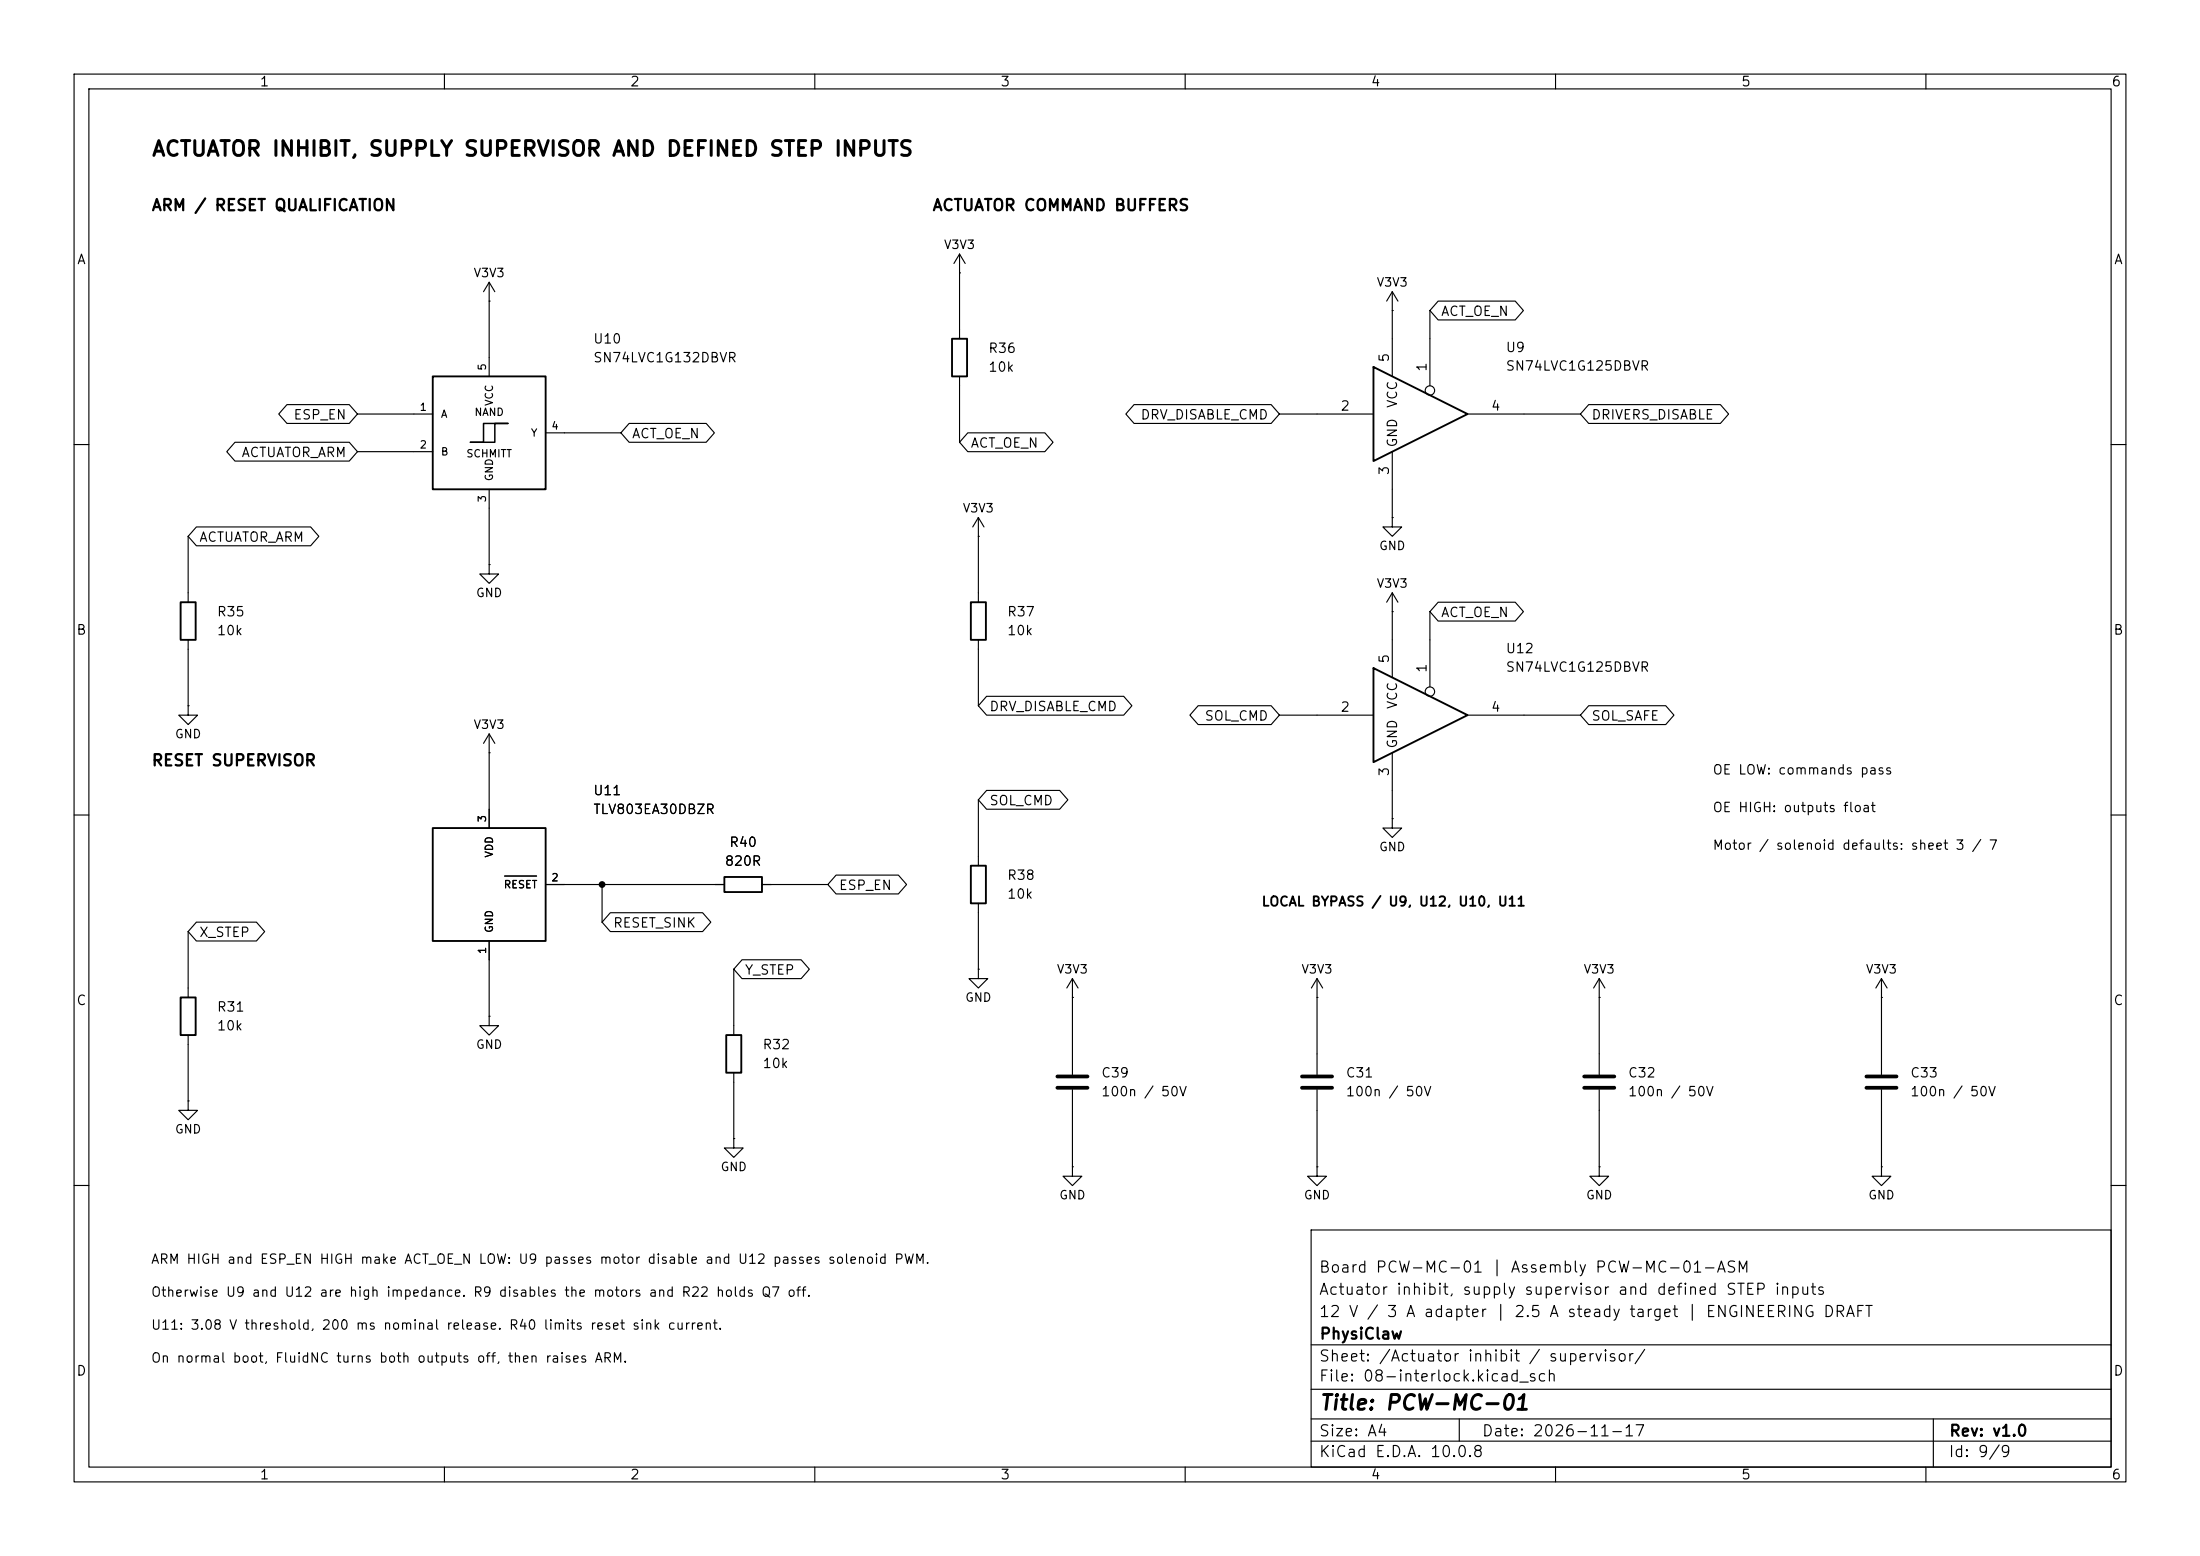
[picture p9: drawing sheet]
<svg xmlns="http://www.w3.org/2000/svg" width="297mm" height="210mm" viewBox="0 0 297 210" stroke-linecap="round" stroke-linejoin="round" font-family="sans-serif">
<g fill="none" stroke="#000" stroke-width=".15">
<path d="M10 10h277v190h-277zM12 12h273v186h-273zM60 10v2M110 10v2M160 10v2M210 10v2M260 10v2M66 38.1v12.7M66 38.1l-.7 1.3M66 38.1l.8 1.3M129.5 36.8h.1M129.5 34.3l-.7 1.3"/>
<path d="M129.5 34.3l.8 1.3M129.5 34.3v11.4M188 39.4v11.4M188 39.4l-.8 1.2M188 39.4l.7 1.2M31.7 59.7h15.4l1.2 1.3-1.2 1.2h-15.4l-1.1-1.2zM38.7 54.6h8.4l1.2 1.3-1.2 1.3h-8.4l-1.1-1.3zM48.3 55.9h10.1M66 40.6h.1M73.7 58.4h10.1M84.9 57.1h10.4l1.1 1.3-1.1 1.3h-10.4l-1.1-1.3zM129.5 50.8v8.9"/>
<path d="M130.7 58.4h10.4l1.1 1.3-1.1 1.3h-10.4l-1.2-1.3zM153.1 54.6h18.5l1.1 1.3-1.1 1.3h-18.5l-1.1-1.3zM172.7 55.9h12.7M188 41.9h.1M193 41.9v10.2M194.2 40.6h10.4l1.1 1.3-1.1 1.3h-10.4l-1.2-1.3zM198.1 55.9h15.3M214.5 54.6h17.8l1.1 1.3-1.1 1.3h-17.8l-1.1-1.3zM10 60h2M25.4 72.4v8.9M26.5 71.1h15.4l1.1 1.3-1.1 1.3h-15.4l-1.1-1.3zM48.3 61h10.1"/>
<path d="M66 76.2v1.3h1.3l-1.3 1.2-1.2-1.2h1.2M66 76.2h.1M66 66v10.2M132.1 72.4h.1M132.1 69.9l-.8 1.2M132.1 69.9l.7 1.2M132.1 69.9v11.4M188 69.9v1.2h1.2l-1.2 1.3-1.3-1.3h1.3M188 69.9h.1M188 61v8.9M285 60h2M25.4 95.3v1.2h1.3l-1.3 1.3-1.3-1.3h1.3"/>
<path d="M25.4 95.3h.1M25.4 86.4v8.9M66 99.1l-.7 1.2M66 99.1l.8 1.2M66 99.1v12.7M132.1 86.4v8.9M133.2 94h18.5l1.1 1.3-1.1 1.2h-18.5l-1.1-1.2zM161.7 95.2h9.9l1.1 1.3-1.1 1.3h-9.9l-1.1-1.3zM172.7 96.5h12.7M188 82.6h.1M188 80v11.4M188 80l-.8 1.3"/>
<path d="M188 80l.7 1.3M193 82.6v10.1M194.2 81.3h10.4l1.1 1.3-1.1 1.2h-10.4l-1.2-1.2zM198.1 96.5h15.3M214.5 95.2h10.4l1.1 1.3-1.1 1.3h-10.4l-1.1-1.3zM10 110h2M66 101.6h.1M68.1 118.2h4.3M73.7 119.4h24.1M81.3 119.4v5.1M102.9 119.4h8.9M112.9 118.1h8.4l1.1 1.3-1.1 1.3h-8.4l-1.1-1.3z"/>
<path d="M132.1 108v8.8M133.2 106.7h9.9l1.1 1.3-1.1 1.2h-9.9l-1.1-1.2zM188 110.5v1.3h1.2l-1.2 1.2-1.3-1.2h1.3M188 110.5h.1M188 101.6v8.9M285 110h2M25.4 125.7v8.9M25.4 139.7v8.9M26.5 124.5h8.1l1.1 1.2-1.1 1.3h-8.1l-1.1-1.3zM66 137.2v1.2h1.3l-1.3 1.3-1.2-1.3h1.2M66 137.2h.1M66 127v10.2"/>
<path d="M82.4 123.2h12.5l1.1 1.3-1.1 1.2h-12.5l-1.1-1.2zM99.1 130.8v8.9M100.2 129.5h8l1.1 1.3-1.1 1.3h-8l-1.1-1.3zM132.1 130.8v1.3h1.2l-1.2 1.3-1.3-1.3h1.3M132.1 130.8h.1M132.1 121.9v8.9M144.8 134.6h.1M144.8 132.1v12.9M144.8 132.1l-.8 1.3M144.8 132.1l.7 1.3M177.8 134.6h.1M177.8 132.1v12.9"/>
<path d="M177.8 132.1l-.8 1.3M177.8 132.1l.8 1.3M215.9 134.6h.1M215.9 132.1l-.8 1.3M215.9 132.1l.8 1.3M215.9 132.1v12.9M254 134.6h.1M254 132.1v12.9M254 132.1l-.8 1.3M254 132.1l.8 1.3M25.4 148.6v1.3h1.3l-1.3 1.2-1.3-1.2h1.3M25.4 148.6h.1"/>
<path d="M99.1 153.7v1.2h1.2l-1.2 1.3-1.3-1.3h1.3M99.1 153.7h.1M99.1 144.8v8.9M144.8 157.5v1.3h1.2l-1.2 1.2-1.3-1.2h1.3M144.8 157.5h.1M144.8 147.1v10.4M177.8 157.5v1.3h1.3l-1.3 1.2-1.3-1.2h1.3M177.8 157.5h.1M177.8 147.1v10.4M215.9 157.5v1.3h1.3l-1.3 1.2-1.3-1.2h1.3M215.9 157.5h.1M215.9 147.1v10.4"/>
<path d="M254 157.5v1.3h1.3l-1.3 1.2-1.3-1.2h1.3M254 157.5h.1M254 147.1v10.4M10 160h2M177 166h108v32h-108zM285 160h2M60 198v2M110 198v2M160 198v2M177 194.5h108M177 191.5h108M177 187.5h108"/>
<path d="M177 181.5h108M197 191.5v3M210 198v2M260 198v2M261 191.5v6.5"/>
<circle cx="193" cy="52.7" r=".63"/>
<circle cx="193" cy="93.3" r=".63"/>
</g>
<path d="M58.4 50.8h15.3v15.2h-15.3zM128.5 45.7h2.1v5.1h-2.1zM185.4 49.5l12.7 6.4-12.7 6.3zM24.4 81.3h2v5.1h-2zM131.1 81.3h2v5.1h-2zM185.4 90.2l12.7 6.3-12.7 6.4zM58.4 111.8h15.3v15.2h-15.3zM97.8 118.4h5.1v2h-5.1zM131.1 116.8h2v5.1h-2zM24.4 134.6h2v5.1h-2zM98 139.7h2.1v5.1h-2.1z" fill="none" stroke="#000" stroke-width=".25"/>
<path d="M142.7 145.3h4.1M142.7 146.8h4.1M175.8 145.3h4M175.8 146.8h4M213.9 145.3h4M213.9 146.8h4M252 145.3h4M252 146.8h4" fill="none" stroke="#000" stroke-width=".51"/>
<path d="M65.3 57.2h3.3h-1.8v2.5h-3.3h1.8z" fill="none" stroke="#000" stroke-width=".2"/>
<circle cx="81.3" cy="119.4" r=".46" fill="#000"/>
<g font-size="2">
<text x="20.4" y="21.6">ACTUATOR INHIBIT, SUPPLY SUPERVISOR AND DEFINED STEP INPUTS</text>
<text x="178" y="190.8">Title: PCW-MC-01</text>
</g>
<g font-size="1.5">
<text x="20.4" y="28.8">ARM / RESET QUALIFICATION</text>
<text x="125.8" y="28.8">ACTUATOR COMMAND BUFFERS</text>
<text x="20.4" y="103.8">RESET SUPERVISOR</text>
<text x="178" y="172.1">Board PCW-MC-01 | Assembly PCW-MC-01-ASM</text>
<text x="178" y="178.1">12 V / 3 A adapter | 2.5 A steady target | ENGINEERING DRAFT</text>
<text x="178" y="175.1">Actuator inhibit, supply supervisor and defined STEP inputs</text>
<text x="178" y="184.1">Sheet: /Actuator inhibit / supervisor/</text>
<text x="178" y="181.1">PhysiClaw</text>
<text x="178" y="186.8">File: 08-interlock.kicad_sch</text>
<text x="178" y="197">KiCad E.D.A. 10.0.8</text>
<text x="178" y="194.2">Size: A4</text>
<text x="200" y="194.2">Date: 2026-11-17</text>
<text x="263" y="197">Id: 9/9</text>
<text x="263" y="194.2">Rev: v1.0</text>
</g>
<g font-size="1.3">
<text x="35" y="12">1</text>
<text x="85" y="12">2</text>
<text x="135" y="12">3</text>
<text x="185" y="12">4</text>
<text x="235" y="12">5</text>
<text x="285" y="12">6</text>
<text x="10.3" y="36">A</text>
<text x="285.3" y="36">A</text>
<text x="80" y="46.7">U10</text>
<text x="133.3" y="48">R36</text>
<text x="194.4" y="43">ACT_OE_N</text>
<text x="203.2" y="47.8">U9</text>
<text x="80" y="49.2">SN74LVC1G132DBVR</text>
<text x="133.3" y="50.5">10k</text>
<text x="187.8" y="49" transform="rotate(-90 187.8 49)">5</text>
<text x="192.9" y="50.3" transform="rotate(-90 192.9 50.3)">1</text>
<text x="203.2" y="50.3">SN74LVC1G125DBVR</text>
<text x="39.5" y="56.9">ESP_EN</text>
<text x="85.2" y="59.5">ACT_OE_N</text>
<text x="153.9" y="56.9">DRV_DISABLE_CMD</text>
<text x="180.9" y="55.7">2</text>
<text x="188.9" y="55.2" transform="rotate(-90 188.9 55.2)">VCC</text>
<text x="201.2" y="55.7">4</text>
<text x="214.8" y="56.9">DRIVERS_DISABLE</text>
<text x="32.5" y="62">ACTUATOR_ARM</text>
<text x="130.9" y="60.7">ACT_OE_N</text>
<text x="187.8" y="64.2" transform="rotate(-90 187.8 64.2)">3</text>
<text x="188.9" y="60.5" transform="rotate(-90 188.9 60.5)">GND</text>
<text x="26.8" y="73.4">ACTUATOR_ARM</text>
<text x="29.2" y="83.5">R35</text>
<text x="135.9" y="83.5">R37</text>
<text x="194.4" y="83.6">ACT_OE_N</text>
<text x="10.2" y="86">B</text>
<text x="29.2" y="86.1">10k</text>
<text x="135.9" y="86.1">10k</text>
<text x="187.8" y="89.6" transform="rotate(-90 187.8 89.6)">5</text>
<text x="203.2" y="88.5">U12</text>
<text x="285.2" y="86">B</text>
<text x="188.9" y="95.8" transform="rotate(-90 188.9 95.8)">VCC</text>
<text x="192.9" y="90.9" transform="rotate(-90 192.9 90.9)">1</text>
<text x="203.2" y="91">SN74LVC1G125DBVR</text>
<text x="133.5" y="96.3">DRV_DISABLE_CMD</text>
<text x="162.5" y="97.6">SOL_CMD</text>
<text x="180.9" y="96.4">2</text>
<text x="188.9" y="101.1" transform="rotate(-90 188.9 101.1)">GND</text>
<text x="201.2" y="96.4">4</text>
<text x="214.8" y="97.6">SOL_SAFE</text>
<text x="80" y="107.6">U11</text>
<text x="187.8" y="104.9" transform="rotate(-90 187.8 104.9)">3</text>
<text x="231.1" y="104.9">OE LOW: commands pass</text>
<text x="80" y="110.2">TLV803EA30DBZR</text>
<text x="133.5" y="109">SOL_CMD</text>
<text x="231.1" y="109.9">OE HIGH: outputs float</text>
<text x="97.8" y="117.2">820R</text>
<text x="98.4" y="114.6">R40</text>
<text x="135.9" y="119.1">R38</text>
<text x="231.1" y="115">Motor / solenoid defaults: sheet 3 / 7</text>
<text x="82.7" y="125.5">RESET_SINK</text>
<text x="113.2" y="120.4">ESP_EN</text>
<text x="135.9" y="121.6">10k</text>
<text x="170.2" y="122.6">LOCAL BYPASS / U9, U12, U10, U11</text>
<text x="26.8" y="126.8">X_STEP</text>
<text x="100.5" y="131.9">Y_STEP</text>
<text x="10.2" y="136">C</text>
<text x="29.2" y="136.9">R31</text>
<text x="285.2" y="136">C</text>
<text x="29.2" y="139.4">10k</text>
<text x="102.9" y="141.9">R32</text>
<text x="102.9" y="144.5">10k</text>
<text x="148.6" y="145.7">C39</text>
<text x="148.6" y="148.3">100n / 50V</text>
<text x="181.6" y="145.7">C31</text>
<text x="181.6" y="148.3">100n / 50V</text>
<text x="219.7" y="145.7">C32</text>
<text x="219.7" y="148.3">100n / 50V</text>
<text x="257.8" y="145.7">C33</text>
<text x="257.8" y="148.3">100n / 50V</text>
<text x="20.3" y="170.9">ARM HIGH and ESP_EN HIGH make ACT_OE_N LOW: U9 passes motor disable and U12 passes solenoid PWM.</text>
<text x="20.3" y="175.3">Otherwise U9 and U12 are high impedance. R9 disables the motors and R22 holds Q7 off.</text>
<text x="20.3" y="179.8">U11: 3.08 V threshold, 200 ms nominal release. R40 limits reset sink current.</text>
<text x="10.2" y="186">D</text>
<text x="20.3" y="184.2">On normal boot, FluidNC turns both outputs off, then raises ARM.</text>
<text x="285.2" y="186">D</text>
<text x="35" y="200">1</text>
<text x="85" y="200">2</text>
<text x="135" y="200">3</text>
<text x="185" y="200">4</text>
<text x="235" y="200">5</text>
<text x="285" y="200">6</text>
</g>
<g font-size="1.2">
<text x="127.3" y="33.9">V3V3</text>
<text x="63.8" y="37.7">V3V3</text>
<text x="185.8" y="39">V3V3</text>
<text x="129.9" y="69.5">V3V3</text>
<text x="186.1" y="74.5">GND</text>
<text x="64.2" y="80.9">GND</text>
<text x="185.8" y="79.6">V3V3</text>
<text x="23.5" y="99.9">GND</text>
<text x="63.8" y="98.7">V3V3</text>
<text x="186.1" y="115.2">GND</text>
<text x="142.6" y="131.7">V3V3</text>
<text x="175.6" y="131.7">V3V3</text>
<text x="213.7" y="131.7">V3V3</text>
<text x="251.8" y="131.7">V3V3</text>
<text x="130.2" y="135.5">GND</text>
<text x="64.2" y="141.8">GND</text>
<text x="23.5" y="153.3">GND</text>
<text x="97.2" y="158.4">GND</text>
<text x="142.9" y="162.2">GND</text>
<text x="175.9" y="162.2">GND</text>
<text x="214" y="162.2">GND</text>
<text x="252.1" y="162.2">GND</text>
</g>
<g font-size="1">
<text x="65.9" y="50.1" transform="rotate(-90 65.9 50.1)">5</text>
<text x="56.6" y="55.7">1</text>
<text x="59.4" y="56.6">A</text>
<text x="64" y="56.4">NAND</text>
<text x="66.8" y="54.9" transform="rotate(-90 66.8 54.9)">VCC</text>
<text x="71.6" y="59.2">Y</text>
<text x="74.4" y="58.2">4</text>
<text x="56.6" y="60.8">2</text>
<text x="59.4" y="61.7">B</text>
<text x="62.9" y="62">SCHMITT</text>
<text x="66.8" y="65" transform="rotate(-90 66.8 65)">GND</text>
<text x="65.9" y="67.9" transform="rotate(-90 65.9 67.9)">3</text>
<text x="65.9" y="111.1" transform="rotate(-90 65.9 111.1)">3</text>
<text x="66.8" y="115.8" transform="rotate(-90 66.8 115.8)">VDD</text>
<text x="74.4" y="119.2">2</text>
<text x="66.8" y="126" transform="rotate(-90 66.8 126)">GND</text>
<text x="67.9" y="120.1">RESET</text>
<text x="65.9" y="128.8" transform="rotate(-90 65.9 128.8)">1</text>
</g>
</svg>
